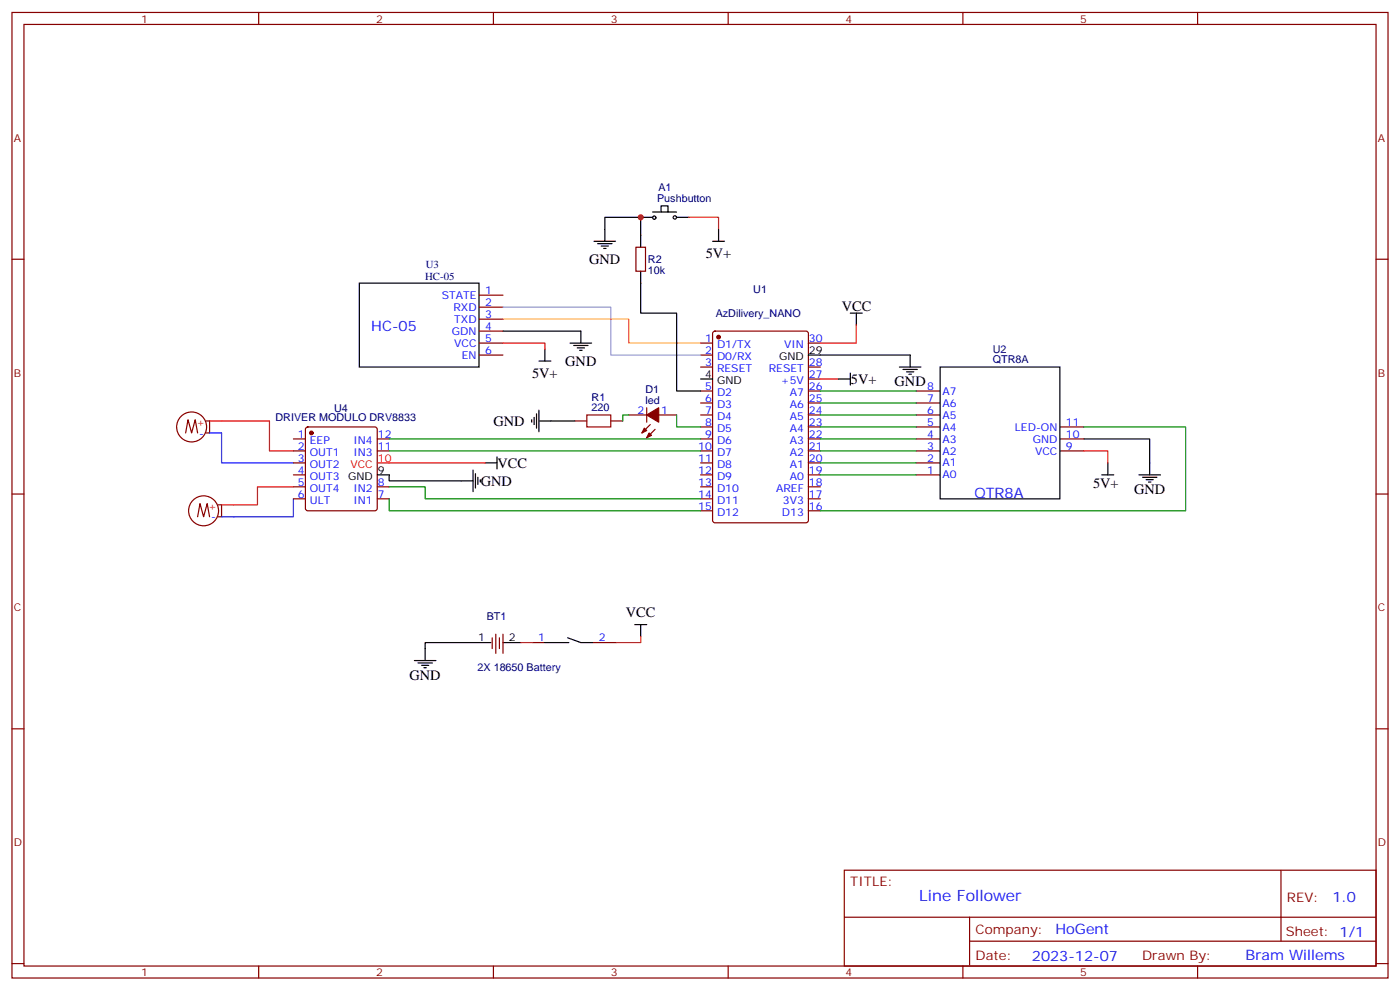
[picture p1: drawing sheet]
<svg xmlns="http://www.w3.org/2000/svg" width="412mm" height="292mm" viewBox="0 0 412 292" stroke-linecap="round" stroke-linejoin="round" font-family="sans-serif">
<g fill="none" stroke="#870000" stroke-width=".35">
<path d="M3.5 3.7h405.4v284.3h-405.4zM7.1 7.2h398.2v277.3h-398.2zM76.2 3.7v3.5M145.3 3.7v3.5M214.5 3.7v3.5M283.6 3.7v3.5M352.8 3.7v3.5M3.5 76.3h3.6M187.3 72.8h2.8v7.1h-2.8zM405.3 76.3h3.6M141.1 86.9h7.1M141.1 90.5h7.1"/>
<path d="M141.1 94h7.1M141.1 97.5h7.1M210.1 97.7l.5-.2h26.8l.7 .4v55.3l-.4 .7-27.1 .1-.6-.5-.1-55.3zM141.1 101h7.1M141.1 104.6h7.1M206.4 101h3.5M206.4 104.6h3.5M206.4 108.1h3.5M206.4 115.1h3.5M206.4 118.7h3.5M238.1 101h3.6M238.1 108.1h3.6"/>
<path d="M238.1 115.1h3.6M238.1 118.7h3.6M238.1 111.6h3.6M269.9 115.1h7M269.9 118.7h7M54.7 127.5l.7-3.9 1 3.9 1.1-3.9 .7 3.9M60.7 124h1v3.5h-1M86.4 129.3h3.6M86.4 132.8h3.6M86.4 136.3h3.6M86.4 139.8h3.6M90.2 125.9l.5-.2h19.7l.5 .2 .2 .5v23.3l-.2 .5-.5 .2h-19.7l-.5-.2-.2-.5v-23.3z"/>
<path d="M111.1 129.3h3.6M111.1 132.8h3.6M169.3 124h3.6M179.9 124h3.5M185.2 122.2h5.3M190.5 120.1v4.2M191.6 125l-2.5 2.5M193 126.4l-2.5 2.5M194 122.2h5.3M206.4 122.2h3.5M206.4 125.7h3.5M206.4 129.3h3.5"/>
<path d="M206.4 132.8h3.5M206.4 136.3h3.5M206.4 139.8h3.5M238.1 122.2h3.6M238.1 125.7h3.6M238.1 129.3h3.6M238.1 132.8h3.6M238.1 136.3h3.6M238.1 139.8h3.6M269.9 122.2h7M269.9 125.7h7M269.9 129.3h7"/>
<path d="M269.9 132.8h7M269.9 136.3h7M269.9 139.8h7M312.2 125.7h7.1M312.2 129.3h7.1M312.2 132.8h7.1M3.5 145.5h3.6M58.2 152.2l.7-3.9 1.1 3.9 1-3.9 .7 3.9M64.2 148.7h1.1v3.5h-1.1M86.4 143.4h3.6M86.4 146.9h3.6M111.1 143.4h3.6"/>
<path d="M111.1 146.9h3.6M206.4 143.4h3.5M206.4 146.9h3.5M206.4 150.4h3.5M238.1 143.4h3.6M238.1 146.9h3.6M238.1 150.4h3.6M405.3 145.5h3.6M145 187.8v3.2M146 186.8v5.6M147.1 187.8v3.2M148.2 186.8v5.6"/>
<path d="M157 189.2h3.5M174.6 189.2h7.1M3.5 214.6h3.6M405.3 214.6h3.6M248.7 256.3h156.6v28.2h-156.6zM377.3 256.3v20.9M248.7 270.1h156.5M285.6 277.2h119.6M285.6 270.1v14.1M3.5 283.8h3.6M76.2 284.5v3.5M145.3 284.5v3.5"/>
<path d="M214.5 284.5v3.5M283.6 284.5v3.5M352.8 284.5v3.5M405.3 283.8h3.6"/>
<circle cx="56.4" cy="125.7" r="4.4"/>
<circle cx="60" cy="150.4" r="4.4"/>
</g>
<g fill="#870000" stroke="#870000" stroke-width=".35">
<path d="M190.5 122.2l3.5-2.1v4.2z"/>
<path d="M189.8 126.1l.7 .7-1.4 .7z"/>
<path d="M191.2 127.5l.7 .7-1.4 .7z"/>
<circle cx="211.7" cy="99.3" r=".53"/>
<circle cx="91.7" cy="127.5" r=".53"/>
</g>
<g fill="none" stroke="#000" stroke-width=".35">
<path d="M175 71h6.3M176 71.8h4.3M177.1 72.5h2.1M177.8 73.2h.7M178.2 71v-7h10.5v8.8M188.7 79.9v12.3h10.6v22.9h7.1M188.7 64h3.6M192.3 62.4h7M196.8 62.3v-1.7h-2.1v1.8M199.3 64h3.5M209.9 71h3.5M211.7 67.5v3.5"/>
<path d="M105.8 83.4h35.3v24.7h-35.3zM148.2 97.5h22.9v3.5M250.5 92.2h3.5M252.2 92.2v3.5M158.7 106.3h3.6M160.5 102.8v3.5M167.9 101h6.4M169 101.7h4.2M170 102.4h2.2M170.7 103.2h.7M206.4 111.6h3.5M238.1 104.6h30v3.5"/>
<path d="M246.9 111.6h3.6M250.5 109.9v3.5M264.9 108.1h6.4M266 108.8h4.2M267.1 109.5h2.1M267.8 110.2h.7M276.9 108.1h35.3v38.8h-35.3zM111.1 139.8h3.6v1.8h24.6M139.3 138.4v6.4M140.1 139.5v4.2M142.9 136.3h3.5M146.4 134.5v3.6"/>
<path d="M156.6 123.6v.7M157.3 122.9v2.1M158 121.8v4.3M158.7 124h10.6M158.7 120.8v6.3M319.3 129.3h19.4v10.5M324.6 139.8h3.5M326.3 136.3v3.5M335.5 139.8h6.3M140.8 140.5v2.2M141.5 141.3v.7M336.5 140.5h4.3"/>
<path d="M337.6 141.3h2.1M338.3 142h.7M122.1 194.5h6.3M123.1 195.2h4.3M124.2 195.9h2.1M124.9 196.6h.7M144.6 189.2h-19.4v5.3M148.2 189.2h5.3M160.5 189.2h7.1M167.2 187.8l3.9 1.4h3.5M187 183.9h3.5M188.7 183.9v3.6"/>
<circle cx="192.7" cy="64.1" r=".49"/>
<circle cx="198.8" cy="64" r=".49"/>
</g>
<g fill="none" stroke="#008700" stroke-width=".35">
<path d="M241.7 118.7h28.2M241.7 115.1h28.2M114.7 132.8h91.7M114.7 129.3h91.7M185.2 122.2h-1.8v1.8M199.3 122.2v3.5h7.1M241.7 139.8h28.2M241.7 136.3h28.2M241.7 132.8h28.2M241.7 129.3h28.2M241.7 125.7h28.2M241.7 122.2h28.2"/>
<path d="M319.3 125.7h29.9v24.7h-107.5M114.7 146.9v3.5h91.7M114.7 143.4h10.5v3.5h81.2"/>
</g>
<path d="M148.2 90.5h31.7v14.1h26.5" fill="none" stroke="#99c" stroke-width=".35"/>
<path d="M148.2 94h37v7h21.2" fill="none" stroke="#f90" stroke-width=".35"/>
<path d="M61.7 127.5h3.6v8.8h21.1M86.4 146.9v5.3h-21.1" fill="none" stroke="#00f" stroke-width=".35"/>
<path d="M202.8 64h8.9v3.5M252.2 95.7v5.3h-10.5M148.2 101h12.3v1.8M241.7 111.6h5.2M61.7 124h17.7v8.8h7M111.1 136.3h31.8M319.3 132.8h7v3.5M86.4 143.4h-10.6v5.3h-10.5M153.5 189.2h3.5M188.7 187.5v1.7h-7" fill="none" stroke="#f00" stroke-width=".35"/>
<path d="M172.9 122.2h7v3.5h-7z" fill="none" stroke="#a10000" stroke-width=".35"/>
<circle cx="188.7" cy="64" r=".88" fill="#c00"/>
<text font-size="4.6" fill="#00f" x="270.8" y="265.3">Line Follower</text>
<g font-size="4.2">
<text x="173.6" y="77.8">GND</text>
<text x="207.9" y="76">5V+</text>
<text x="248" y="91.5">VCC</text>
<text x="166.5" y="107.8">GND</text>
<text x="156.7" y="111.3">5V+</text>
<text x="250.6" y="113">5V+</text>
<text x="263.5" y="113.7">GND</text>
<text x="145.3" y="125.4">GND</text>
<text x="146.6" y="137.7">VCC</text>
<text x="141.6" y="143.1">GND</text>
<text x="322" y="143.8">5V+</text>
<text x="334.1" y="145.5">GND</text>
<text x="184.4" y="181.8">VCC</text>
<text x="120.6" y="200.2">GND</text>
</g>
<g font-size="4.2" fill="#00f">
<text x="109.4" y="97.5">HC-05</text>
<text x="287" y="146.8">QTR8A</text>
<text x="392.5" y="265.5">1.0</text>
<text x="310.9" y="275.1">HoGent</text>
<text x="304" y="282.9">2023-12-07</text>
<text x="366.9" y="282.7">Bram Willems</text>
</g>
<g font-size="3.9" fill="#800">
<text x="250.5" y="260.8">TITLE:</text>
<text x="379.1" y="265.5">REV:</text>
<text x="287.4" y="275">Company:</text>
<text x="378.7" y="275.7">Sheet: 1/1</text>
<text x="287.4" y="282.7">Date:</text>
<text x="336.4" y="282.8">Drawn By:</text>
</g>
<g font-size="3.2" fill="#800">
<text x="41.6" y="6.7">1</text>
<text x="110.8" y="6.7">2</text>
<text x="179.9" y="6.7">3</text>
<text x="249.1" y="6.7">4</text>
<text x="318.2" y="6.7">5</text>
<text x="4.1" y="41.8">A</text>
<text x="405.9" y="41.8">A</text>
<text x="4.1" y="110.9">B</text>
<text x="405.9" y="110.9">B</text>
<text x="4.1" y="180.1">C</text>
<text x="405.9" y="180.1">C</text>
<text x="4.1" y="249.2">D</text>
<text x="405.9" y="249.2">D</text>
<text x="41.6" y="287.5">1</text>
<text x="110.8" y="287.5">2</text>
<text x="179.9" y="287.5">3</text>
<text x="249.1" y="287.5">4</text>
<text x="318.2" y="287.5">5</text>
</g>
<g font-size="3.2" fill="#000080">
<text x="193.6" y="59.5">Pushbutton</text>
<text x="193.9" y="56.3">A1</text>
<text x="190.9" y="77.5">R2</text>
<text x="125.2" y="82.3">HC-05</text>
<text x="125.4" y="79.1">U3</text>
<text x="190.9" y="80.6">10k</text>
<text x="221.9" y="86.3">U1</text>
<text x="210.8" y="93.3">AzDilivery_NANO</text>
<text x="292.5" y="107">QTR8A</text>
<text x="292.5" y="104">U2</text>
<text x="174.3" y="118">R1</text>
<text x="190.2" y="119">led</text>
<text x="190.2" y="115.9">D1</text>
<text x="81.1" y="124">DRIVER MODULO DRV8833</text>
<text x="98.4" y="121.4">U4</text>
<text x="174.3" y="121.1">220</text>
<text x="143.4" y="182.5">BT1</text>
<text x="140.7" y="197.5">2X 18650 Battery</text>
</g>
<g font-size="3.2" fill="#00f">
<text x="130.2" y="88">STATE</text>
<text x="142.9" y="86.6">1</text>
<text x="133.6" y="91.5">RXD</text>
<text x="133.8" y="95">TXD</text>
<text x="142.9" y="90.1">2</text>
<text x="142.9" y="93.6">3</text>
<text x="133.1" y="98.6">GDN</text>
<text x="142.9" y="97.2">4</text>
<text x="142.9" y="100.7">5</text>
<text x="207.7" y="100.7">1</text>
<text x="238.3" y="100.7">30</text>
<text x="133.8" y="102.1">VCC</text>
<text x="136" y="105.6">EN</text>
<text x="142.9" y="104.2">6</text>
<text x="207.7" y="104.2">2</text>
<text x="207.7" y="107.7">3</text>
<text x="211.2" y="102.4">D1/TX</text>
<text x="211.2" y="106">D0/RX</text>
<text x="230.9" y="102.4">VIN</text>
<text x="238.3" y="107.7">28</text>
<text x="211.2" y="109.5">RESET</text>
<text x="226.5" y="109.5">RESET</text>
<text x="230" y="113">+5V</text>
<text x="238.3" y="111.3">27</text>
<text x="207.7" y="114.8">5</text>
<text x="207.7" y="118.3">6</text>
<text x="211.2" y="116.6">D2</text>
<text x="232.6" y="116.6">A7</text>
<text x="238.3" y="118.3">25</text>
<text x="238.3" y="114.8">26</text>
<text x="273.1" y="118.3">7</text>
<text x="273.1" y="114.8">8</text>
<text x="277.6" y="119.7">A6</text>
<text x="277.6" y="116.2">A7</text>
<text x="187.8" y="121.8">2</text>
<text x="194.7" y="121.8">1</text>
<text x="207.7" y="121.8">7</text>
<text x="207.7" y="125.4">8</text>
<text x="211.2" y="120.1">D3</text>
<text x="211.2" y="123.6">D4</text>
<text x="232.6" y="123.6">A5</text>
<text x="232.6" y="120.1">A6</text>
<text x="238.3" y="125.4">23</text>
<text x="238.3" y="121.8">24</text>
<text x="273.1" y="125.4">5</text>
<text x="273.1" y="121.8">6</text>
<text x="277.6" y="123.3">A5</text>
<text x="314" y="125.4">11</text>
<text x="58.6" y="128.6">-</text>
<text x="87.8" y="128.9">1</text>
<text x="91.3" y="130.7">EEP</text>
<text x="104.1" y="130.7">IN4</text>
<text x="111.3" y="128.9">12</text>
<text x="207.7" y="128.9">9</text>
<text x="211.2" y="127.1">D5</text>
<text x="211.2" y="130.7">D6</text>
<text x="232.6" y="130.7">A3</text>
<text x="232.6" y="127.1">A4</text>
<text x="238.3" y="128.9">22</text>
<text x="273.1" y="128.9">4</text>
<text x="277.6" y="130.3">A3</text>
<text x="277.6" y="126.8">A4</text>
<text x="299" y="126.8">LED-ON</text>
<text x="304.2" y="130.3">GND</text>
<text x="314" y="128.9">10</text>
<text x="87.8" y="132.4">2</text>
<text x="87.8" y="136">3</text>
<text x="91.3" y="134.2">OUT1</text>
<text x="91.3" y="137.7">OUT2</text>
<text x="104.1" y="134.2">IN3</text>
<text x="111.3" y="132.4">11</text>
<text x="205.7" y="132.4">10</text>
<text x="205.7" y="136">11</text>
<text x="211.2" y="134.2">D7</text>
<text x="211.2" y="137.7">D8</text>
<text x="232.6" y="137.7">A1</text>
<text x="232.6" y="134.2">A2</text>
<text x="238.3" y="136">20</text>
<text x="238.3" y="132.4">21</text>
<text x="273.1" y="136">2</text>
<text x="273.1" y="132.4">3</text>
<text x="277.6" y="137.4">A1</text>
<text x="277.6" y="133.8">A2</text>
<text x="304.9" y="133.8">VCC</text>
<text x="314" y="132.4">9</text>
<text x="87.8" y="139.5">4</text>
<text x="87.8" y="143">5</text>
<text x="91.3" y="141.3">OUT3</text>
<text x="111.3" y="143">8</text>
<text x="205.7" y="139.5">12</text>
<text x="205.7" y="143">13</text>
<text x="211.2" y="141.3">D9</text>
<text x="232.6" y="141.3">A0</text>
<text x="238.3" y="143">18</text>
<text x="238.3" y="139.5">19</text>
<text x="273.1" y="139.5">1</text>
<text x="277.6" y="140.9">A0</text>
<text x="87.8" y="146.5">6</text>
<text x="91.3" y="144.8">OUT4</text>
<text x="91.3" y="148.3">ULT</text>
<text x="104.1" y="148.3">IN1</text>
<text x="104.1" y="144.8">IN2</text>
<text x="111.3" y="146.5">7</text>
<text x="205.7" y="146.5">14</text>
<text x="211.2" y="144.8">D10</text>
<text x="211.2" y="148.3">D11</text>
<text x="228.6" y="144.8">AREF</text>
<text x="230.6" y="148.3">3V3</text>
<text x="238.3" y="146.5">17</text>
<text x="62.2" y="153.2">-</text>
<text x="205.7" y="150.1">15</text>
<text x="211.2" y="151.8">D12</text>
<text x="230.3" y="151.8">D13</text>
<text x="238.3" y="150.1">16</text>
<text x="158.5" y="188.9">1</text>
<text x="176.4" y="188.9">2</text>
</g>
<g font-size="3.2">
<text x="229.5" y="106">GND</text>
<text x="238.3" y="104.2">29</text>
<text x="207.7" y="111.3">4</text>
<text x="211.2" y="113">GND</text>
<text x="102.5" y="141.3">GND</text>
<text x="111.3" y="139.5">9</text>
<text x="140.9" y="188.9">1</text>
<text x="149.9" y="188.9">2</text>
</g>
<g font-size="3.2" fill="#f00">
<text x="57.8" y="125.4">+</text>
<text x="103.2" y="137.7">VCC</text>
<text x="111.3" y="136">10</text>
<text x="61.4" y="150.1">+</text>
</g>
</svg>
